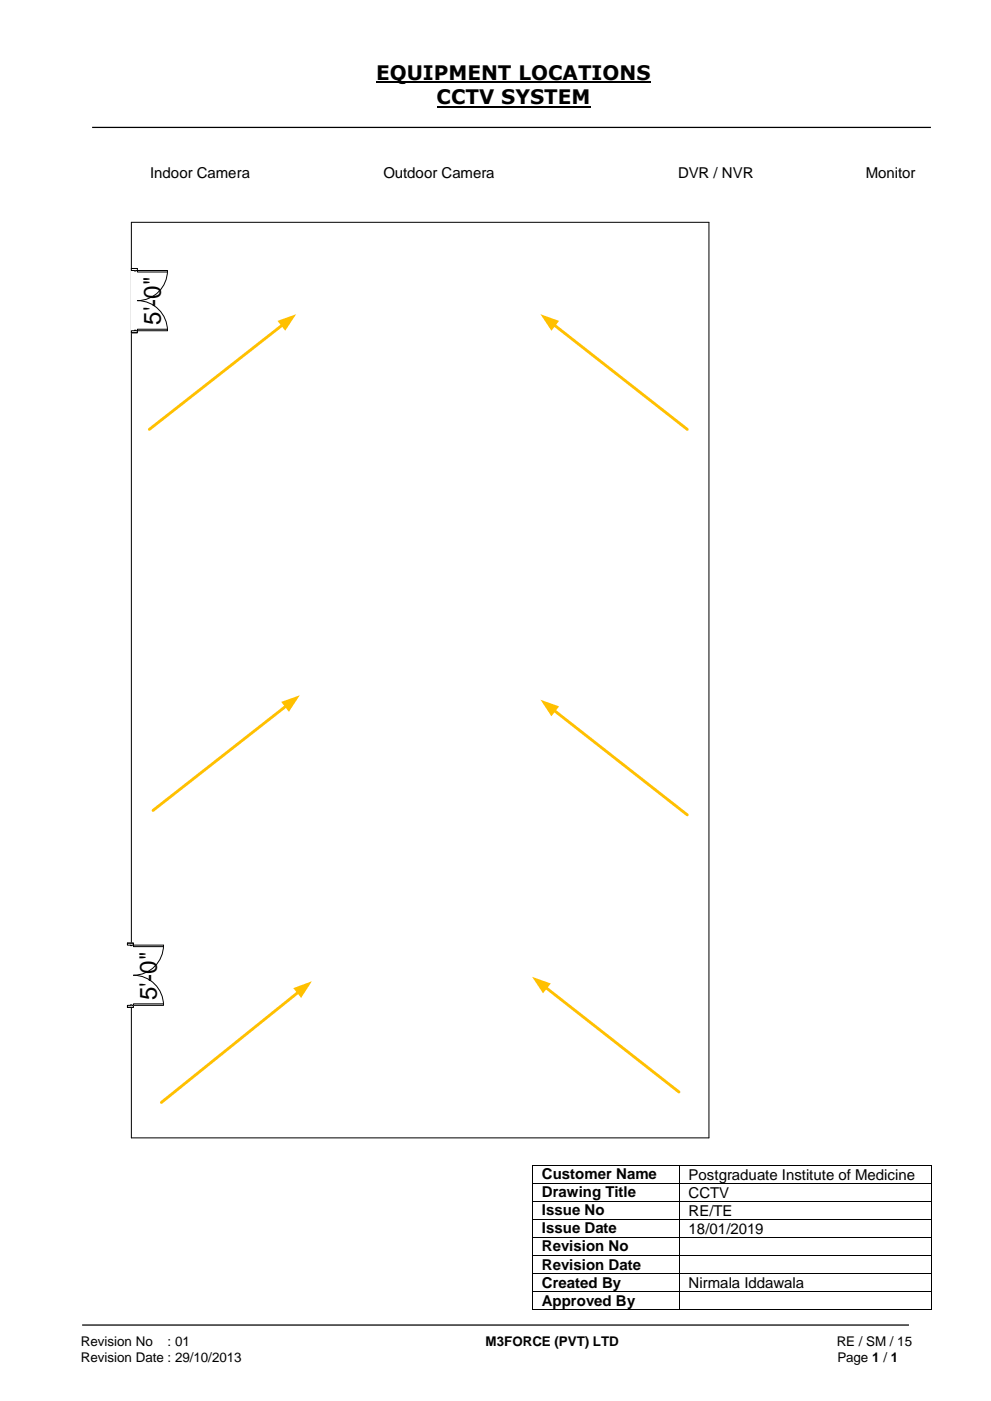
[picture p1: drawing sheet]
<svg xmlns="http://www.w3.org/2000/svg" width="210mm" height="297mm" viewBox="0 0 210 297" stroke-linecap="round" stroke-linejoin="round" font-family="sans-serif">
<path d="M79.7 17.4h58.2M92.6 22.6h32.6" fill="none" stroke="#000" stroke-width=".42"/>
<path d="M19.5 27h177.8M17.4 280.8h175.3" fill="none" stroke="#000" stroke-width=".26"/>
<path d="M27.8 47.1h122.5M27.8 241.2h122.5" fill="none" stroke="#000" stroke-width=".21"/>
<path d="M63.3 210.3l-29.1 23.4" fill="none" stroke="#ffc000" stroke-width=".61"/>
<path d="M62.2 209.4l3.9-1.4-2.3 3.5z" fill="#ffc000"/>
<path d="M60.7 149.6l-28.3 22.2" fill="none" stroke="#ffc000" stroke-width=".61"/>
<path d="M59.6 148.8l4-1.4-2.4 3.5z" fill="#ffc000"/>
<path d="M59.9 68.8l-28.2 22.2" fill="none" stroke="#ffc000" stroke-width=".61"/>
<path d="M58.8 68l4-1.4-2.3 3.5z" fill="#ffc000"/>
<path d="M117.4 68.8l28.3 22.2" fill="none" stroke="#ffc000" stroke-width=".61"/>
<path d="M114.6 66.6l3.9 1.4-1.6 2.1z" fill="#ffc000"/>
<path d="M117.4 150.6l28.3 22.1" fill="none" stroke="#ffc000" stroke-width=".61"/>
<path d="M114.6 148.3l3.9 1.4-1.6 2.1z" fill="#ffc000"/>
<path d="M115.7 209.3l28.2 22.1" fill="none" stroke="#ffc000" stroke-width=".61"/>
<path d="M112.8 207l3.9 1.4-1.6 2.1z" fill="#ffc000"/>
<path d="M27.8 47.1v194.1M150.3 47.1v194.1" fill="none" stroke="#000" stroke-width=".21"/>
<path d="M27.8 56.9h1.4v13.6h-1.4z" fill-rule="evenodd" fill="#fff"/>
<path d="M27.8 56.9h1.4v13.6h-1.4z" fill="none" stroke="#fff" stroke-width=".21"/>
<path d="M27.8 70.1v.4h1.3v-.4zM27.8 56.9h1.3v.4h-1.3z" fill-rule="evenodd" fill="#fff"/>
<path d="M28.5 57.3h-.7v-.4h1.3v.4h-.3M28.5 70.1h-.7v.4h1.3v-.4h-.3" fill="none" stroke="#000" stroke-width=".21"/>
<path d="M28.5 70l.3 .1zM28.5 57.3l.3 .1z" fill-rule="evenodd" fill="#fff"/>
<path d="M27.8 56.9h1.3M28.5 57.3h.3M35.5 57.3a6.4 6.4 0 0 1-6.4 6.4 6.4 6.4 0 0 1 6.4 6.4M27.8 70.5h1.3M28.5 70.1v-.1l.3 .1" fill="none" stroke="#000" stroke-width=".21"/>
<path d="M29.1 57.3h6.4v.3h-6.4z" fill-rule="evenodd" fill="#fff"/>
<path d="M29.1 57.3h6.4v.3h-6.4z" fill="none" stroke="#000" stroke-width=".21"/>
<path d="M29.1 69.8h6.4v.3h-6.4z" fill-rule="evenodd" fill="#fff"/>
<path d="M29.1 69.8h6.4v.3h-6.4z" fill="none" stroke="#000" stroke-width=".21"/>
<path d="M27 199.9h1.3v13.6h-1.3z" fill-rule="evenodd" fill="#fff"/>
<path d="M27 199.9h1.3v13.6h-1.3z" fill="none" stroke="#fff" stroke-width=".21"/>
<path d="M27 213.1v.4h1.3v-.4zM27 199.9h1.3v.4h-1.3z" fill-rule="evenodd" fill="#fff"/>
<path d="M27.6 200.3h-.6v-.4h1.3v.4h-.3M27.6 213.1h-.6v.4h1.3v-.4h-.3" fill="none" stroke="#000" stroke-width=".21"/>
<path d="M27.6 213l.4 .1zM27.6 200.3l.4 .1z" fill-rule="evenodd" fill="#fff"/>
<path d="M27 199.9h1.3M27 213.5h1.3M27.6 200.3h.4M27.6 213.1v-.1l.4 .1M34.7 200.3a6.4 6.4 0 0 1-6.4 6.4 6.4 6.4 0 0 1 6.4 6.4" fill="none" stroke="#000" stroke-width=".21"/>
<path d="M28.3 200.3h6.4v.3h-6.4z" fill-rule="evenodd" fill="#fff"/>
<path d="M28.3 200.3h6.4v.3h-6.4z" fill="none" stroke="#000" stroke-width=".21"/>
<path d="M28.3 212.8h6.4v.3h-6.4z" fill-rule="evenodd" fill="#fff"/>
<g fill="none" stroke="#000" stroke-width=".21">
<path d="M28.3 212.8h6.4v.3h-6.4zM113 247v3.7M113 250.9v3.6M113 254.7v3.7M113 258.5v3.7M113.1 246.9h30.9M113.1 250.8h30.9M113.1 254.6h30.9M113.1 258.4h30.9M144.1 247v3.7M144.1 250.9v3.6M144.1 254.7v3.7"/>
<path d="M144.1 258.5v3.7M144.2 246.9h53.2M144.2 250.8h53.2M144.2 254.6h53.2M144.2 258.4h53.2M197.4 247v3.7M197.4 250.9v3.6M197.4 254.7v3.7M197.4 258.5v3.7M113 262.3v3.7M113 266.2v3.6M113 270v3.6"/>
<path d="M113 273.8v3.7M113.1 262.2h30.9M113.1 266.1h30.9M113.1 269.9h30.9M113.1 273.7h30.9M113.1 277.6h30.9M144.1 262.3v3.7M144.1 266.2v3.6M144.1 270v3.6M144.1 273.8v3.7M144.2 262.2h53.2M144.2 266.1h53.2"/>
<path d="M144.2 269.9h53.2M144.2 273.7h53.2M144.2 277.6h53.2M197.4 262.3v3.7M197.4 266.2v3.6M197.4 270v3.6M197.4 273.8v3.7"/>
</g>
<g fill="#000">
<path d="M112.9 246.8h.2v.2h-.2z" fill-rule="evenodd"/>
<path d="M112.9 246.8h.2v.2h-.2z" fill-rule="evenodd"/>
<path d="M112.9 250.7h.2v.2h-.2z" fill-rule="evenodd"/>
<path d="M112.9 254.5h.2v.2h-.2z" fill-rule="evenodd"/>
<path d="M112.9 258.4h.2v.1h-.2z" fill-rule="evenodd"/>
<path d="M144 246.8h.2v.2h-.2z" fill-rule="evenodd"/>
<path d="M144 250.7h.2v.2h-.2z" fill-rule="evenodd"/>
<path d="M144 254.5h.2v.2h-.2z" fill-rule="evenodd"/>
<path d="M144 258.4h.2v.1h-.2z" fill-rule="evenodd"/>
<path d="M197.4 246.8h.1v.2h-.1z" fill-rule="evenodd"/>
<path d="M197.4 246.8h.1v.2h-.1z" fill-rule="evenodd"/>
<path d="M197.4 250.7h.1v.2h-.1z" fill-rule="evenodd"/>
<path d="M197.4 254.5h.1v.2h-.1z" fill-rule="evenodd"/>
<path d="M197.4 258.4h.1v.1h-.1z" fill-rule="evenodd"/>
<path d="M112.9 262.2h.2v.1h-.2z" fill-rule="evenodd"/>
<path d="M112.9 266h.2v.2h-.2z" fill-rule="evenodd"/>
<path d="M112.9 269.8h.2v.2h-.2z" fill-rule="evenodd"/>
<path d="M112.9 273.6h.2v.2h-.2z" fill-rule="evenodd"/>
<path d="M112.9 277.5h.2v.2h-.2z" fill-rule="evenodd"/>
<path d="M112.9 277.5h.2v.2h-.2z" fill-rule="evenodd"/>
<path d="M144 262.2h.2v.1h-.2z" fill-rule="evenodd"/>
<path d="M144 266h.2v.2h-.2z" fill-rule="evenodd"/>
<path d="M144 269.8h.2v.2h-.2z" fill-rule="evenodd"/>
<path d="M144 273.6h.2v.2h-.2z" fill-rule="evenodd"/>
<path d="M144 277.5h.2v.2h-.2z" fill-rule="evenodd"/>
<path d="M197.4 262.2h.1v.1h-.1z" fill-rule="evenodd"/>
<path d="M197.4 266h.1v.2h-.1z" fill-rule="evenodd"/>
<path d="M197.4 269.8h.1v.2h-.1z" fill-rule="evenodd"/>
<path d="M197.4 273.6h.1v.2h-.1z" fill-rule="evenodd"/>
<path d="M197.4 277.5h.1v.2h-.1z" fill-rule="evenodd"/>
<path d="M197.4 277.5h.1v.2h-.1z" fill-rule="evenodd"/>
</g>
<g font-size="5.1">
<text x="34.1" y="68.8" transform="rotate(-90 34.1 68.8)">5'-0&quot;</text>
<text x="33.3" y="211.9" transform="rotate(-90 33.3 211.9)">5'-0&quot;</text>
</g>
<g font-size="4.2">
<text x="79.7" y="16.9">EQUIPMENT LOCATIONS</text>
<text x="92.6" y="22.1">CCTV SYSTEM</text>
</g>
<g font-size="3.2">
<text x="31.8" y="37.7">Indoor Camera</text>
<text x="81.3" y="37.7">Outdoor Camera</text>
<text x="143.7" y="37.7">DVR / NVR</text>
<text x="183.6" y="37.7">Monitor</text>
<text x="114.9" y="249.9">Customer Name</text>
<text x="146" y="250">Postgraduate Institute of Medicine</text>
<text x="114.9" y="253.7">Drawing Title</text>
<text x="114.9" y="257.5">Issue No</text>
<text x="146" y="253.8">CCTV</text>
<text x="146" y="257.6">RE/TE</text>
<text x="114.9" y="261.4">Issue Date</text>
<text x="146" y="261.5">18/01/2019</text>
<text x="114.9" y="265.2">Revision No</text>
<text x="114.9" y="269.1">Revision Date</text>
<text x="114.9" y="272.9">Created By</text>
<text x="146" y="273">Nirmala Iddawala</text>
<text x="114.9" y="276.7">Approved By</text>
</g>
<g font-size="2.8">
<text x="17.1" y="285.4">Revision No</text>
<text x="35.5" y="285.4">: 01</text>
<text x="102.9" y="285.4">M3FORCE (PVT) LTD</text>
<text x="177.4" y="285.4">RE / SM / 15</text>
<text x="17.1" y="288.6">Revision Date : 29/10/2013</text>
<text x="177.5" y="288.6">Page 1 / 1</text>
</g>
</svg>
